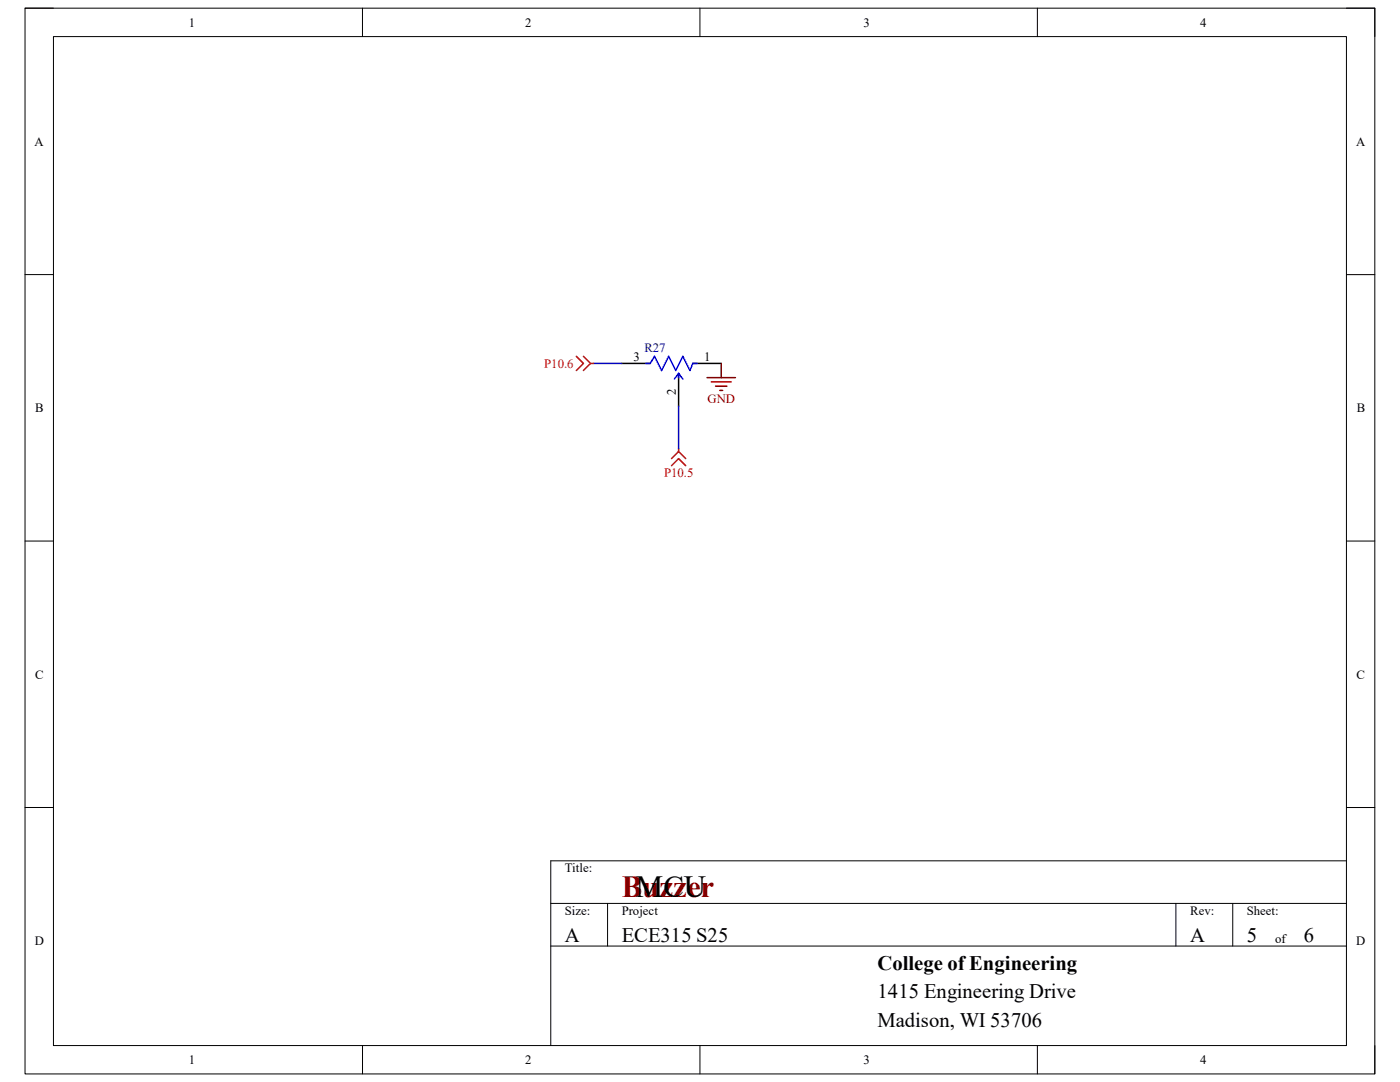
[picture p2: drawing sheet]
<svg xmlns="http://www.w3.org/2000/svg" width="279mm" height="216mm" viewBox="0 0 279 216" stroke-linecap="round" stroke-linejoin="round" font-family="sans-serif">
<path d="M5 1.6h269.4v212.7h-269.4z" fill="none" stroke="#000" stroke-width=".2"/>
<path d="M10.7 7.3h258v201.3h-258z" fill-rule="evenodd" fill="#fff"/>
<g fill="none" stroke="#000" stroke-width=".2">
<path d="M5 1.6h5.7M10.7 7.3h258v201.3h-258zM72.3 1.6v5.7M139.7 1.6v5.7M207 1.6v5.7M268.7 1.6h5.7v5.7M5 54.8h5.7M268.7 54.8h5.7M5 108h5.7M268.7 108h5.7M5 161.1h5.7M268.7 161.1h5.7"/>
<path d="M268.7 171.8h-158.8v36.8M109.9 180.3h158.8M109.9 188.8h158.8M121.3 180.3v8.5M234.7 180.3v8.5M246 180.3v8.5M72.3 208.6v5.7M139.7 208.6v5.7M207 208.6v5.7M274.4 208.6v5.7"/>
</g>
<path d="M124.1 72.5h5.7M135.4 75.4v5.6M138.3 72.5h5.6" fill="none" stroke="#000" stroke-width=".3"/>
<path d="M128.9 72.5h.9l.8-1.4 1.4 2.8 1.4-2.8 1.5 2.8 1.4-2.8 1.4 2.8 .6-1.4h.8M135.4 74.5l-.8 1.1M135.4 74.5l.9 1.1M135.4 74.5v.9" fill="none" stroke="#00f" stroke-width=".3"/>
<path d="M141.1 75.4h5.7M142 76.2h3.9M142.8 77.1h2.3M143.7 77.9h.5M143.9 72.5v2.9" fill="none" stroke="#800000" stroke-width=".3"/>
<path d="M115 71.1l1.4 1.4-1.4 1.4M116.4 71.1l1.5 1.4M117.9 72.5l-1.5 1.4M117.9 72.5h.5M134 92.9l1.4-1.4 1.4 1.4M135.4 90.1l-1.4 1.4M135.4 90.1l1.4 1.4M135.4 89.5v.6" fill="none" stroke="#f00" stroke-width=".3"/>
<path d="M118.4 72.5h5.7M135.4 81v8.5" fill="none" stroke="#000080" stroke-width=".3"/>
<text font-size="6.1" fill="#800000" x="124.1" y="178.9">Buzzer</text>
<text font-size="6.1" x="126.9" y="178.9">MCU</text>
<g font-size="4.1">
<text x="112.7" y="187.9">A</text>
<text x="124.1" y="187.9">ECE315 S25</text>
<text x="237.5" y="187.9">A</text>
<text x="248.8" y="187.9">5</text>
<text x="260.2" y="187.9">6</text>
<text x="175.1" y="193.5">College of Engineering</text>
<text x="175.1" y="199.2">1415 Engineering Drive</text>
<text x="175.1" y="204.9">Madison, WI 53706</text>
</g>
<g font-size="2.5">
<text x="37.7" y="5.3">1</text>
<text x="104.8" y="5.3">2</text>
<text x="172.3" y="5.3">3</text>
<text x="239.5" y="5.3">4</text>
<text x="6.9" y="29.1">A</text>
<text x="270.6" y="29.1">A</text>
<text x="126.4" y="72">3</text>
<text x="140.5" y="72">1</text>
<text x="7" y="82.3">B</text>
<text x="134.9" y="78.8" transform="rotate(-90 134.9 78.8)">2</text>
<text x="270.8" y="82.3">B</text>
<text x="7" y="135.4">C</text>
<text x="270.7" y="135.4">C</text>
<text x="112.7" y="174">Title:</text>
<text x="112.7" y="182.5">Size:</text>
<text x="124.1" y="182.5">Project</text>
<text x="237.5" y="182.5">Rev:</text>
<text x="248.8" y="182.5">Sheet:</text>
<text x="6.9" y="188.6">D</text>
<text x="254.5" y="188.2">of</text>
<text x="270.7" y="188.6">D</text>
<text x="37.7" y="212.3">1</text>
<text x="104.8" y="212.3">2</text>
<text x="172.3" y="212.3">3</text>
<text x="239.5" y="212.3">4</text>
</g>
<text font-size="2.5" fill="#000080" x="128.6" y="70.3">R27</text>
<g font-size="2.5" fill="#f00">
<text x="108.6" y="73.4">P10.6</text>
<text x="132.5" y="95.2">P10.5</text>
</g>
<text font-size="2.5" fill="#800000" x="141.2" y="80.5">GND</text>
</svg>
